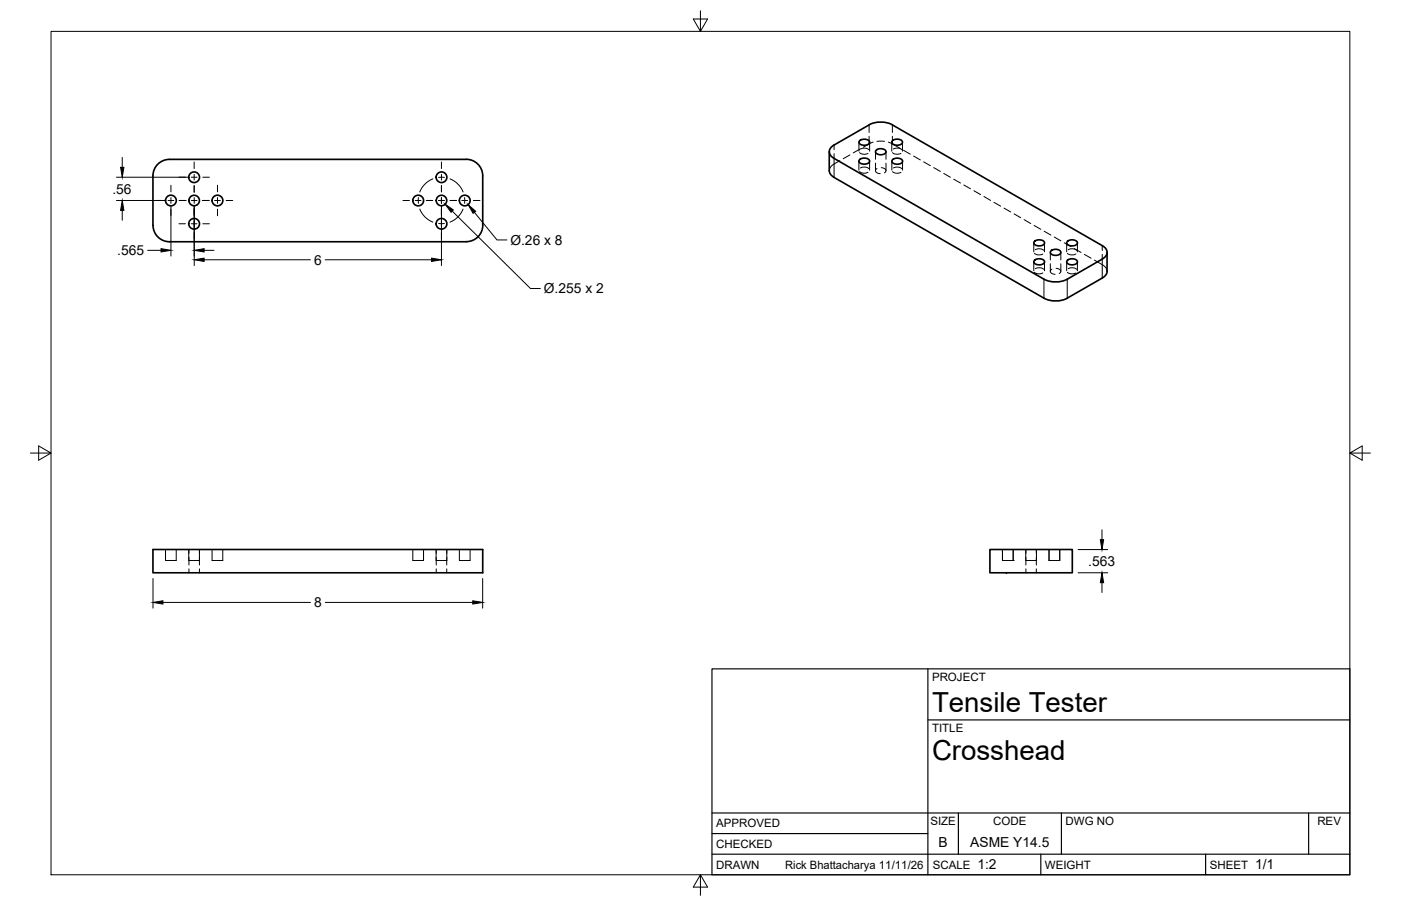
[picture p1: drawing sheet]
<svg xmlns="http://www.w3.org/2000/svg" width="432mm" height="279mm" viewBox="0 0 432 279" stroke-linecap="round" stroke-linejoin="round" font-family="sans-serif">
<!-- layer: Visible -->
<g fill="none" stroke="#000" stroke-width=".51">
<path d="M255.6 46.8v6.2l.4 .8 1.1 .9 64.7 37.3a7.9 7.9 0 0 0 7.1-.1l11.3-6.5 .9-1 .1-.7M264.9 49.3a2.19 2.19 0 0 1 3.1 .2 1.87 1.87 0 0 1-3.1 .6l-.2-.6zM264.9 43.4a2.19 2.19 0 0 1 3.1 .3 1.87 1.87 0 0 1-3.1 .6l-.1-.6zM270 46.4a2.1 2.1 0 0 1 3.1 .2 1.8 1.8 0 0 1-3.1 .6zM275 43.4a2.19 2.19 0 0 1 3.2 .3 1.87 1.87 0 0 1-3.2 .6l-.1-.6zM275 49.3a2.19 2.19 0 0 1 3.2 .3 1.87 1.87 0 0 1-3.2 .5l-.1-.5zM47.1 69.5v-15.3a5.1 5.1 0 0 1 5.1-5.1h91.5a5.1 5.1 0 0 1 5.1 5.1v15.3M47.2 69.5a5.1 5.1 0 0 0 5 5h91.5M148.8 69.5a5.1 5.1 0 0 1-5.1 5M318.8 74.5a2.19 2.19 0 0 1 3.1 .3 1.87 1.87 0 0 1-3.1 .5l-.2-.5zM323.9 77.4a2.1 2.1 0 0 1 3 .3 1.8 1.8 0 0 1-3 .5zM328.9 74.5a2.19 2.19 0 0 1 3.2 .3 1.87 1.87 0 0 1-3.2 .5l-.1-.5z"/>
<path d="M341.2 77.8v5.9M318.8 80.3a2.19 2.19 0 0 1 3.1 .3 1.87 1.87 0 0 1-3.1 .6l-.2-.6zM321.8 86.1l-64.7-37.2a2.18 2.18 0 0 1-1.5-2.1 2.18 2.18 0 0 1 1.5-2.1l10.8-6.2a7.8 7.8 0 0 1 7.1 0l64.7 37.2a2.19 2.19 0 0 1 1.5 2.1 2.19 2.19 0 0 1-1.5 2.1l-10.8 6.2M321.8 86.1a8 8 0 0 0 7.2 0M328.9 80.3a2.19 2.19 0 0 1 3.2 .3 1.87 1.87 0 0 1-3.2 .6l-.1-.6zM47.1 169.5h101.7v7.1h-101.7zM305.1 169.5h25.4v7.1h-25.4z"/>
<circle cx="59.8" cy="54.7" r="1.65"/>
<circle cx="136.1" cy="54.7" r="1.65"/>
<circle cx="52.7" cy="61.8" r="1.65"/>
<circle cx="59.8" cy="69" r="1.65"/>
<circle cx="59.8" cy="61.8" r="1.62"/>
<circle cx="67" cy="61.8" r="1.65"/>
<circle cx="128.9" cy="61.8" r="1.65"/>
<circle cx="136.1" cy="69" r="1.65"/>
<circle cx="136.1" cy="61.8" r="1.62"/>
<circle cx="143.2" cy="61.8" r="1.65"/>
</g>
<!-- layer: Hidden -->
<g fill="none" stroke="#000" stroke-width=".31">
<path d="M258.8 49.6l-2.4 1.5-.7 .9-.1 .6M262 47.8l-2.1 1.2M264.7 49.7v2.8M264.7 43.9v2.7M264.9 52.9v.1a2.39 2.39 0 0 0 2.6 .1M264.9 47.1a2.4 2.4 0 0 0 2.6 .2M265 46l-2 1.2M265.2 46a2.52 2.52 0 0 1 2.6 .2M265.2 51.8a2.37 2.37 0 0 1 2.6 .2M268 49.7v2.8M268 43.9v2.7M269.1 43.8l-3 1.6"/>
<path d="M269.8 46.8v2.3M269.8 50.3v2.3M270.3 43.6h2.3M270.3 52a.76 .76 0 0 0-.5 .8 .76 .76 0 0 0 .8 .6l.7 .2M271.6 51.7a.99 .99 0 0 1 1.1 .3 .99 .99 0 0 1 .1 1.2l-.2 .1M273.1 46.8v2.3M273.1 50.3v2.3M273.8 43.8l3.7 2M274.8 43.9v2.7M274.9 49.7v2.8M275.1 47.1a2.35 2.35 0 0 0 2.6 .2M275.1 52.9a2.35 2.35 0 0 0 2.6 .2"/>
<path d="M275.3 46a2.37 2.37 0 0 1 2.6 .2M275.4 51.8a2.42 2.42 0 0 1 2.6 .2M278.2 43.9v2.7M278.2 49.7v2.8M278.5 46.4l2 1.1M281.6 48.1l2.1 1.2M284.7 49.9l2 1.2M287.8 51.7l2 1.2M290.9 53.5l2 1.2M294 55.3l2 1.2M297.1 57l2 1.2M300.2 58.8l2 1.2"/>
<path d="M303.3 60.6l2 1.2M306.3 62.4l2.1 1.2M309.4 64.2l2.1 1.2M312.5 66l2.1 1.1M315.6 67.7l2.1 1.2M318.6 74.9v2.8M318.7 69.5l2.1 1.2M318.8 78.1a2.35 2.35 0 0 0 2.6 .2M319.1 77a2.41 2.41 0 0 1 2.6 .2M321.8 71.3l2.1 1.2M321.9 74.9v2.8M323.7 77.8v2.4"/>
<path d="M324.9 73.1l2.1 1.2M327 77.8v2.4M328 74.9l2.1 1.2M328.8 74.9v2.8M329 78.1a2.35 2.35 0 0 0 2.6 .2M329.2 77a2.37 2.37 0 0 1 2.7 .2M331.1 76.7l2.1 1.2M332.1 74.9v2.8M334.2 78.4l2.1 1.2M318.6 80.8v2.7M318.8 84a2.35 2.35 0 0 0 2.6 .2M319.1 82.8a2.41 2.41 0 0 1 2.6 .3"/>
<path d="M321.9 80.8v2.7M323.7 81.3v2.4M324.2 83a.82 .82 0 0 0-.4 1.1 .82 .82 0 0 0 1 .4l.4 .1M325.5 82.7a.99 .99 0 0 1 1.1 .3 .99 .99 0 0 1 .1 1.2l-.2 .1M327 81.3v2.4M328.8 80.8v2.7M329 84a2.35 2.35 0 0 0 2.6 .2M329.2 82.8a2.37 2.37 0 0 1 2.7 .3M332.1 80.8v2.7M337.3 80.2l3.1 1.9 .7 .9 .1 .7M51 169.5v3.3h3.3v-3.3M58.2 169.5v3.3h3.3"/>
<path d="M58.2 169.5v1.2M58.2 171.9v2.3M58.2 175.4v1.2M61.5 169.5v4.7M61.5 175.4v1.2M65.4 169.5v3.3h3.3v-3.3M127.2 169.5v3.3h3.3v-3.3M134.4 169.5v3.3h3.3M134.5 169.5v1.2M134.5 171.9v2.3M134.5 175.4v1.2M137.7 169.5v4.7"/>
<path d="M137.7 175.4v1.2M141.6 169.5v3.3h3.3v-3.3M309 169.5v3.3h3.3M312.3 172.8h.1M312.3 169.5v3.3M316.1 169.5v3.3h3.3v-3.3M316.2 169.5v1.2M316.2 171.9v2.3M316.2 175.4v1.2M319.4 169.5v1.2M319.4 171.9v2.3M319.4 175.4v1.2"/>
<path d="M323.3 172.8h.1M323.3 169.5v3.3M326.6 169.5v3.3h-3.3"/>
</g>
<!-- layer: Hidden Narrow -->
<path d="M267.9 38.5v2.4M275 38.5v2.4M257.1 44.7v1.5M257.1 47.4v1.5M267.9 42v2.4M275 42v2.4M339.7 75.8v1.4M339.7 78.4v1.5" fill="none" stroke="#000" stroke-width=".31"/>
<!-- layer: Visible Narrow -->
<path d="M257.1 48.9v5.8M339.7 79.9v5.8M321.8 86.1v5.8M328.9 86.1v5.8" fill="none" stroke="#000" stroke-width=".31"/>
<!-- layer: Border -->
<path d="M15.7 9.7h400.3v260.1h-400.3zM215.9 3.3v6.4l-2.2-3.8h4.4l-2.2 3.8M9.4 139.7h6.3l-3.8-2.2v4.4l3.8-2.2M416 139.7l3.8 2.2v-4.4l-3.8 2.2h6.4M215.9 269.8l2.2 3.8h-4.4l2.2-3.8v6.3" fill="none" stroke="#000" stroke-width=".31"/>
<!-- layer: Titleblock -->
<path d="M219.4 206.3h196.6v63.5h-196.6zM286 206.3v63.5M286 222h130M219.4 257.1h66.6M219.4 250.7h196.6M295.4 250.7v12.7M327.1 250.7v12.7M403.3 250.7v12.7M219.4 263.4h196.6M320.8 263.4v6.4M371.6 263.4v6.4" fill="none" stroke="#000" stroke-width=".36"/>
<!-- layer: Smart Centers -->
<g fill="none" stroke="#000" stroke-width=".31">
<path d="M52.7 57.1v2.1M55.1 54.7h2M58.9 54.7h1.8M59.8 50v2M59.8 53.8v1.7M59.9 57.2l-.1 2.2M62.5 54.7h2M67 57.1v2.1M133.4 55.2a7.3 7.3 0 0 0-4 4M136.1 50v2M136.1 53.8v1.7M136.1 57.2v2"/>
<path d="M137 54.7h-1.8M138.7 55.2a7.3 7.3 0 0 1 4 4M48 61.8h2M51.8 61.8h1.8M52.7 60.9v1.8M52.7 64.5v2M55.1 69h2M55.2 61.8h2.2M58.9 69h1.8M59 61.8h1.7M59.8 64.3l.1 2.2M59.8 68.1v1.8"/>
<path d="M59.8 71.7v2M59.9 60.9v1.8M62.3 61.8h2.2M62.5 69h2M66.1 61.8h1.8M67 60.9v1.8M67 64.5v2M69.7 61.8h2M124.2 61.8h2M128 61.8h1.8M129 60.9v1.8M129.4 64.5a7.3 7.3 0 0 0 4 4"/>
<path d="M131.4 61.8h2M135.2 61.8h1.7M136.1 60.9v1.8M136.1 64.5v2M136.1 68.1v1.8M136.1 71.7v2M137 68.9h-1.8M138.7 61.8h2M142.3 61.8h1.8M142.7 64.5a7.3 7.3 0 0 1-4 4M143.2 60.9v1.8M145.9 61.8h2"/>
</g>
<!-- layer: FD_Dimensions -->
<g fill="none" stroke="#000" stroke-width=".31">
<path d="M35.9 54.7h22.2M37.7 48.6v3M35.9 61.8h15M37.7 64.9v3M45.5 77.2h4.1M52.7 63.6v15.4M59.9 63.6v18.3M62.9 77.2h3.1M136.1 63.6v18.3M139.4 65.1l24.1 23.9h3M146.2 65.5l7 8.5h3M62.9 80.1h32.8"/>
<path d="M100.2 80.1h32.8M47.2 178.4v9.2M148.8 178.4v9.2M332.3 169.5h9.1M332.3 176.6h9.1M339.6 163.4v3M339.6 179.7v3M50.2 185.8h45.5M100.2 185.8h45.5"/>
</g>
<path d="M37.2 51.6h1l-.5 3.1zM37.7 61.8l.5 3.1h-1zM49.6 76.7l3.1 .5-3.1 .5zM59.9 80.1l3-.5v1zM59.9 77.2l3-.5v1zM133 79.6l3.1 .5-3.1 .5zM137.2 63l2.5 1.7-.7 .8zM144.3 63.1l2.3 2.1-.8 .6zM339.1 166.4h1l-.5 3.1zM339.6 176.6l.5 3.1h-1zM47.2 185.8l3-.5v1zM145.7 185.3l3.1 .5-3.1 .5z" fill="#000" stroke="#000" stroke-width=".31"/>
<g font-size="8.5">
<text x="287.3" y="219.5">Tensile Tester</text>
<text x="287.3" y="234.5">Crosshead</text>
</g>
<g font-size="4.3">
<text x="34.6" y="59.8">.56</text>
<text x="157.3" y="75.5">Ø.26 x 8</text>
<text x="36.1" y="78.7">.565</text>
<text x="96.8" y="81.6">6</text>
<text x="167.6" y="90.4">Ø.255 x 2</text>
<text x="335.4" y="174.5">.563</text>
<text x="96.8" y="187.3">8</text>
<text x="289.3" y="261.2">B</text>
<text x="299.1" y="261.2">ASME Y14.5</text>
<text x="301.2" y="268.1">1:2</text>
<text x="386.8" y="268.1">1/1</text>
</g>
<g font-size="3.5">
<text x="287.3" y="210.1">PROJECT</text>
<text x="287.3" y="225.8">TITLE</text>
<text x="220.7" y="255.2">APPROVED</text>
<text x="286.7" y="254.5">SIZE</text>
<text x="306.1" y="254.5">CODE</text>
<text x="328.4" y="254.5">DWG NO</text>
<text x="406" y="254.5">REV</text>
<text x="220.7" y="261.5">CHECKED</text>
<text x="220.7" y="267.9">DRAWN</text>
<text x="242" y="267.9">Rick Bhattacharya 11/11/26</text>
<text x="287.5" y="267.9">SCALE</text>
<text x="322.1" y="267.9">WEIGHT</text>
<text x="372.9" y="267.9">SHEET</text>
</g>
</svg>
